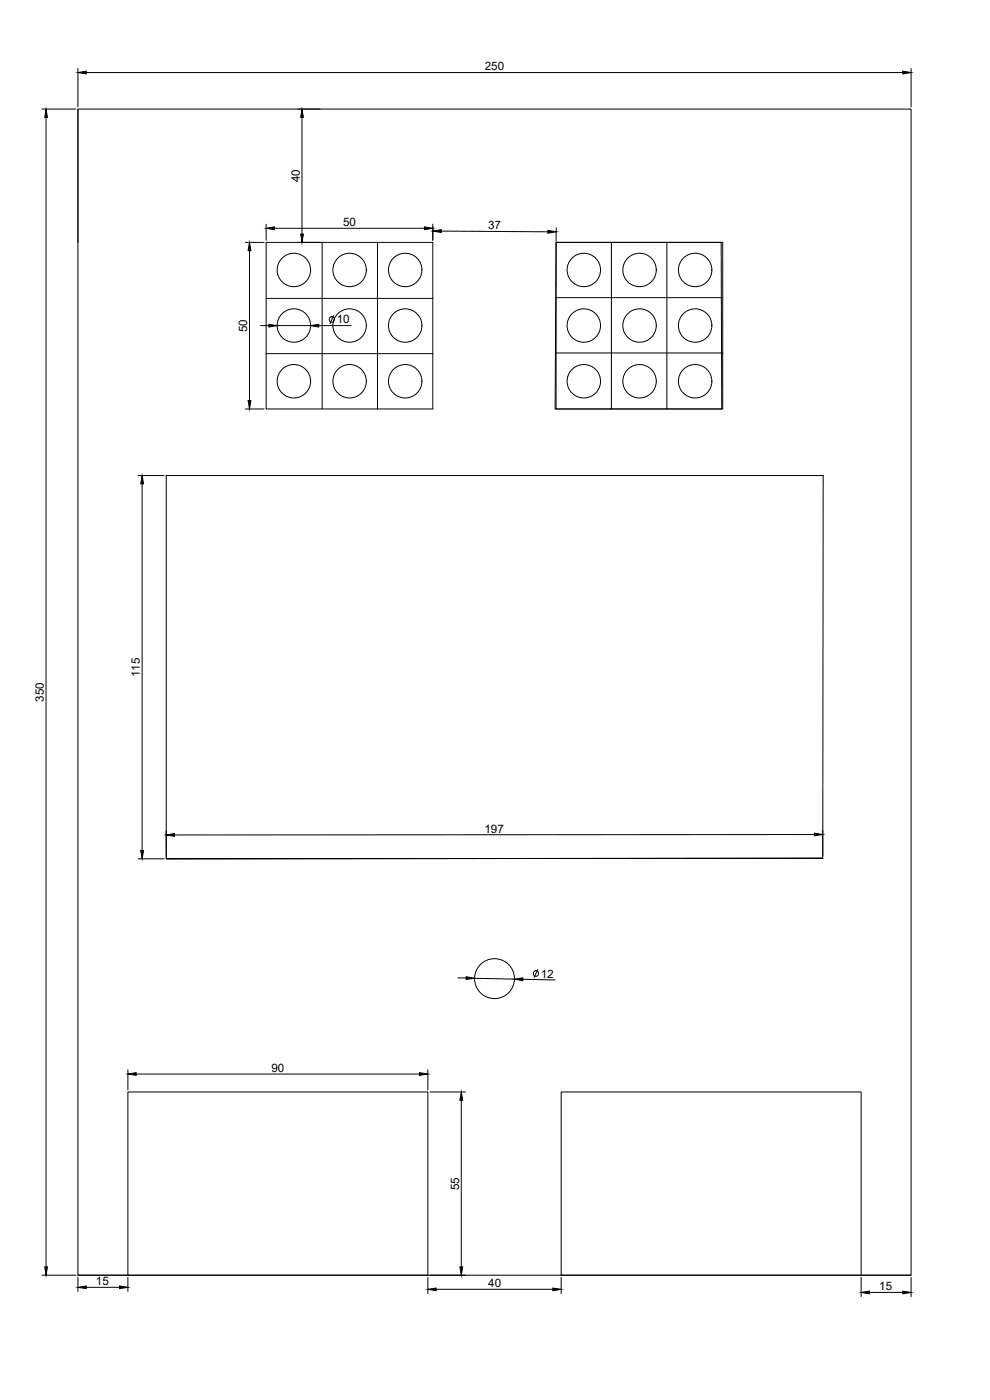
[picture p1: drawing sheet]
<svg xmlns="http://www.w3.org/2000/svg" width="297mm" height="420mm" viewBox="0 0 297 420" stroke-linecap="round" stroke-linejoin="round" font-family="sans-serif">
<!-- layer: 0 -->
<g fill="none" stroke="#000" stroke-width=".3">
<path d="M12.6 32.7h10.1M13.8 35.2v345M23.4 32.7h250v350h-250zM23.4 20.5v11.6M23.4 32.7v40M25.9 21.8h245M89.4 32.7h6.6M90.6 35.2v35M273.4 20.5v11.6M73.6 72.7h5.6M74.9 75.2v45M79.9 72.7h50v50h-50z"/>
<path d="M79.9 67.3v4.8M82.4 68.5h45M96.7 72.7v50M113.3 72.7v50M129.9 67.3v4.8v-4M132.4 69.4l32 .2M166.8 72.7l-.2 50h49.9l-.1-50M166.8 72.7h50v50h-50zM166.9 68.3l-.1 4.1M183.4 72.7v50M200.1 72.7v50M78.2 97.7h2.5"/>
<path d="M79.9 89.5h50M83.2 97.7h9.9M95.6 97.7h9.8M100.1 94.7l-1.1 2.4M166.8 89.3h50M79.9 106.1h50M166.8 105.9h50M73.6 122.7h5.6M41.4 142.7h7.8M42.6 145.2v110M41.4 257.7h7.8M49.8 249.4l.1 7.7"/>
<path d="M244.4 250.5l-192.1 .1M246.9 257.6l.1-114.9h-197.1v115l197-.1-197 .1M246.9 249.2v7.7M137.4 293.5h2.5M142.4 293.6l12 .2M156.9 293.9l9.7 .2M161.3 291l-1.1 2.3M38.4 327.7h90v55h-90zM38.4 321.1v6M40.9 322.3h85M128.4 321.1v6M129 327.7h10.7"/>
<path d="M138.4 330.2v50M168.4 327.7h90v55h-90zM12.6 382.7h10.1M23.4 382.7h15M23.4 383.3v4.3M25.9 386.3h10M38.4 383.3v4.3M128.4 383.3v4.9M129 382.7h10.7M130.9 386.9h35M168.4 383.3v4.9M258.4 382.7h15"/>
<path d="M258.4 383.3v5.8M260.9 387.9h10M273.4 383.3v5.8"/>
<circle cx="88.2" cy="81" r="5"/>
<circle cx="88.2" cy="97.7" r="5"/>
<circle cx="99.6" cy="95.9" r=".83"/>
<circle cx="104.9" cy="81" r="5"/>
<circle cx="104.9" cy="97.7" r="5"/>
<circle cx="121.6" cy="97.7" r="5"/>
<circle cx="121.6" cy="81" r="5"/>
<circle cx="175.2" cy="97.7" r="5"/>
<circle cx="175.2" cy="81" r="5"/>
<circle cx="191.9" cy="97.7" r="5"/>
<circle cx="191.9" cy="81" r="5"/>
<circle cx="208.6" cy="97.7" r="5"/>
<circle cx="208.6" cy="81" r="5"/>
<circle cx="88.2" cy="114.4" r="5"/>
<circle cx="104.9" cy="114.4" r="5"/>
<circle cx="121.6" cy="114.4" r="5"/>
<circle cx="175.2" cy="114.4" r="5"/>
<circle cx="191.9" cy="114.4" r="5"/>
<circle cx="208.6" cy="114.4" r="5"/>
<circle cx="148.4" cy="293.7" r="6"/>
<circle cx="160.8" cy="292.1" r=".83"/>
</g>
<g fill="#000" stroke="#000" stroke-width=".3">
<path d="M13.8 32.7l.4 2.5h-.8zM23.4 21.8l2.5-.4v.8zM90.6 32.7l.4 2.5h-.8zM270.9 21.4l2.5 .4-2.5 .4zM74.9 72.7l.4 2.5h-.9zM79.9 68.5l2.5-.4v.8zM90.2 70.2h.8l-.4 2.5zM127.4 68.1l2.5 .4-2.5 .4zM129.9 69.4l2.5-.5v.9zM164.4 69.1l2.5 .5-2.5 .4zM80.7 97.3l2.5 .4-2.5 .4zM93.1 97.7l2.5-.4v.8z"/>
<path d="M74.4 120.2h.9l-.4 2.5zM42.6 142.7l.5 2.5h-.9zM42.2 255.2h.9l-.5 2.5zM49.8 250.6l2.5-.4v.8zM244.4 250l2.5 .5-2.5 .3zM139.9 293.1l2.5 .5-2.6 .3zM154.4 293.8l2.5-.3v.8zM38.4 322.3l2.5-.4v.8zM125.9 321.9l2.5 .4-2.5 .4zM138.4 327.7l.4 2.5h-.8zM13.4 380.2h.8l-.4 2.5zM23.4 386.3l2.5-.4v.8z"/>
<path d="M35.9 385.9l2.5 .4-2.5 .4zM128.4 386.9l2.5-.3v.8zM138 380.2h.8l-.4 2.5zM165.9 386.6l2.5 .3-2.5 .5zM258.4 387.9l2.5-.4v.8zM270.9 387.5l2.5 .4-2.5 .4z"/>
</g>
<g font-size="3.5">
<text x="145.5" y="21.1">250</text>
<text x="90" y="54.6" transform="rotate(-90 90 54.6)">40</text>
<text x="102.9" y="67.8">50</text>
<text x="146.4" y="68.8" transform="rotate(1 146.4 68.8)">37</text>
<text x="74.2" y="99.7" transform="rotate(-90 74.2 99.7)">50</text>
<text x="101.1" y="97.1">10</text>
<text x="42" y="203.3" transform="rotate(-90 42 203.3)">115</text>
<text x="13.2" y="210.6" transform="rotate(-90 13.2 210.6)">350</text>
<text x="145.3" y="249.9">197</text>
<text x="162.3" y="293.4" transform="rotate(1 162.3 293.4)">12</text>
<text x="81.4" y="321.7">90</text>
<text x="137.7" y="357.2" transform="rotate(-90 137.7 357.2)">55</text>
<text x="28.8" y="385.7">15</text>
<text x="146.5" y="386.3">40</text>
<text x="263.8" y="387.2">15</text>
</g>
</svg>
